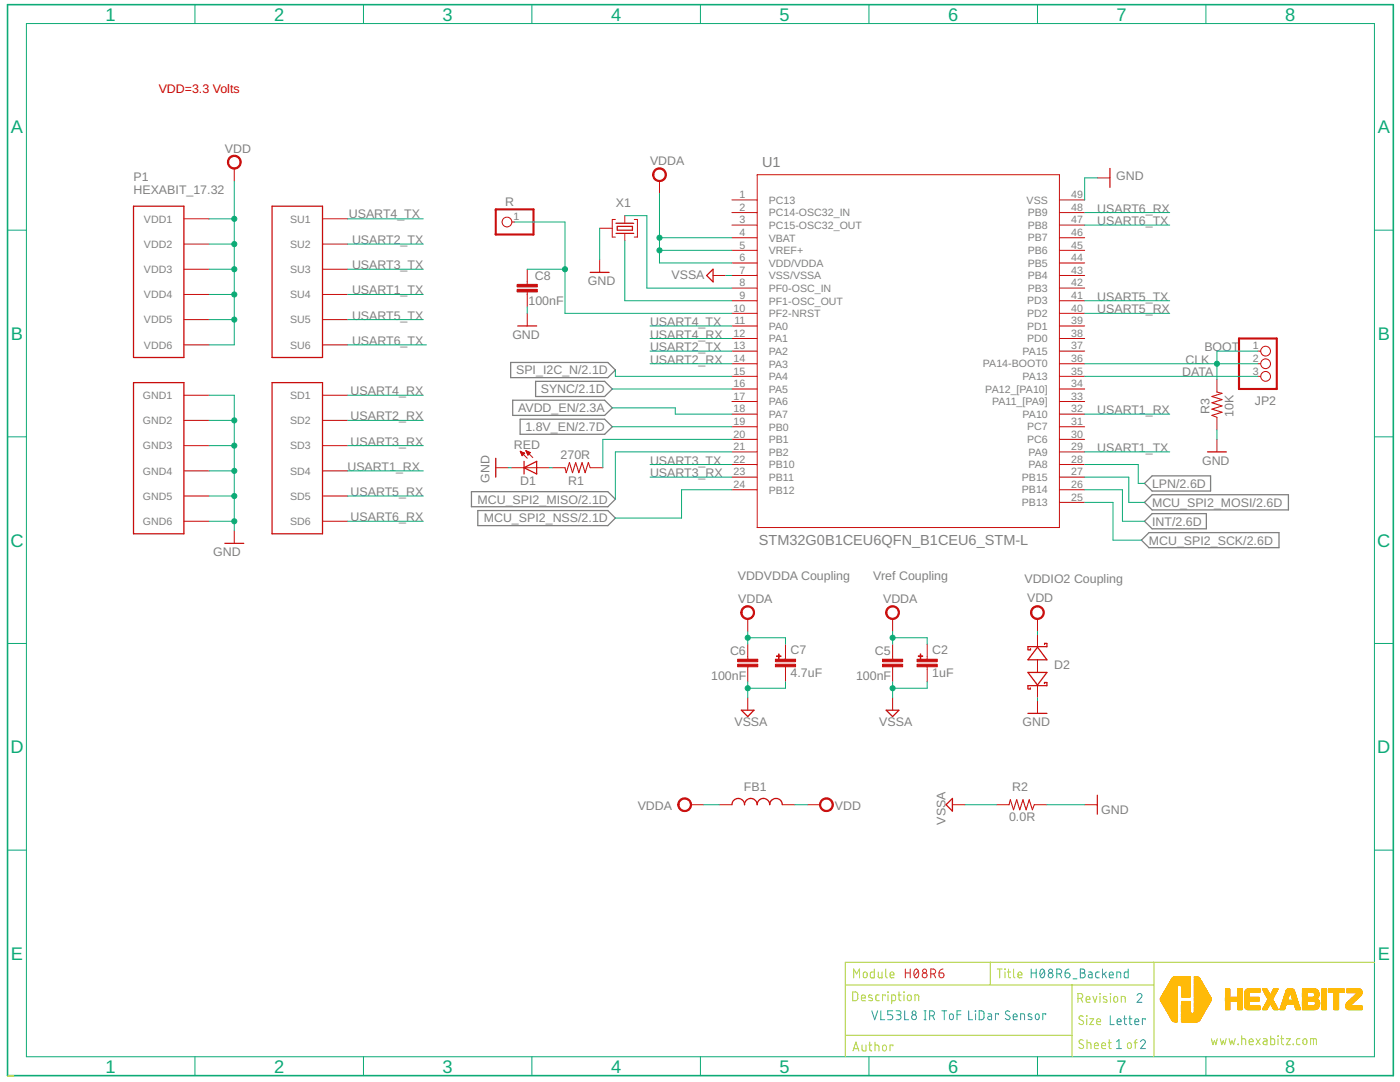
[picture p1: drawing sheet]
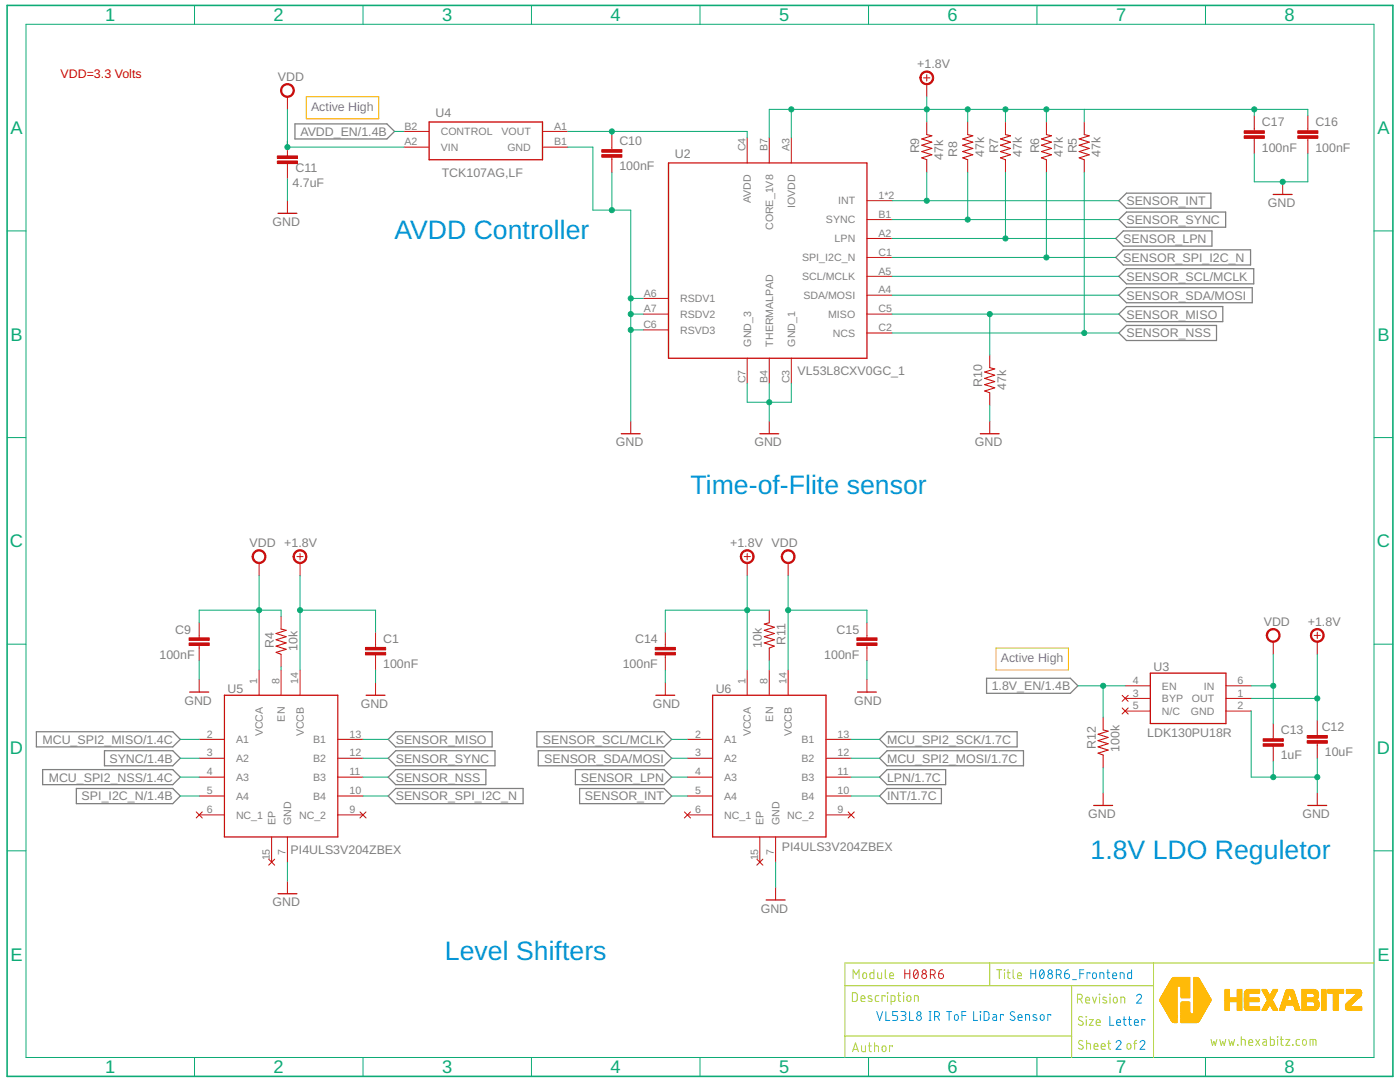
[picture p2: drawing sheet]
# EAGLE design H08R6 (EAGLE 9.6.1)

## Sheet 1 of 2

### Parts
C2  1uF  C-0603-POL  [C-0603-POL]
C5  100nF  C-0402  [C-0402]
C6  100nF  C-0402  [C-0402]
C7  4.7uF  C-0603-POL  [C-0603-POL]
C8  100nF  C-0402  [C-0402]
D1  RED  VLMS1300-GS08  [VLMS1300-GS08]
D2  BOURNS_CDSOD323-T03SCBOURNS_CDSOD323-T03SC_0_0  [BOURNS_CDSOD323-T03SC_0]
FB1  FB-TDK_MMZ1608Y300B  [FB-TDK_MMZ1608Y300B]
JP2  PINHD-1X3  [1X03]
P1  HEXABIT_17.32  [HEXABIT_17.32]
R  R  PINHD-1X1  [1X01]
R1  270R  R-0402  [R-0402]
R2  0.0R  R-0402  [R-0402]
R3  10K  R-0402  [R-0402]
TRIMBLE-LOGO1  HEXA-LOGO  [HEXA-LOGO]
U1  STM32G0B1CEU6QFN_B1CEU6_STM-L  [QFN_B1CEU6_STM-L]
X1  XTALL_CSTCE8M00G52  [XTALL_CSTCE8M00G52]

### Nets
1.8V_EN: U1.19(PB0) ; also sheet 2
AVDD_EN: U1.18(PA7) ; also sheet 2
CLK: JP2.1 JP2.2 R3.2 U1.36(PA14-BOOT0)
DATA: JP2.3 U1.35(PA13)
GND: C8.2 D1.C D2.2(C) P1.PAD_PD7(GND1) P1.PAD_PD8(GND2) P1.PAD_PD9(GND3) P1.PAD_PD10(GND4) P1.PAD_PD11(GND5) P1.PAD_PD12(GND6) R2.1 R3.1 U1.49(VSS) X1.P$2 ; also sheet 2
INT: U1.26(PB14) ; also sheet 2
LPN: U1.28(PA8) ; also sheet 2
MCU_SPI2_MISO: U1.21(PB2) ; also sheet 2
MCU_SPI2_MOSI: U1.27(PB15) ; also sheet 2
MCU_SPI2_NSS: U1.24(PB12) ; also sheet 2
MCU_SPI2_SCK: U1.25(PB13) ; also sheet 2
N$3: D1.A R1.2
N$4: C8.1 R.1 U1.10(PF2-NRST)
N$5: U1.9(PF1-OSC_OUT) X1.P$1
N$6: U1.8(PF0-OSC_IN) X1.P$3
N$7: R1.1 U1.20(PB1)
SPI_I2C_N: U1.15(PA4) ; also sheet 2
SYNC: U1.16(PA5) ; also sheet 2
USART1_RX: P1.PAD_PD4(SD4) U1.32(PA10)
USART1_TX: P1.PAD_PU4(SU4) U1.29(PA9)
USART2_RX: P1.PAD_PD2(SD2) U1.14(PA3)
USART2_TX: P1.PAD_PU2(SU2) U1.13(PA2)
USART3_RX: P1.PAD_PD3(SD3) U1.23(PB11)
USART3_TX: P1.PAD_PU3(SU3) U1.22(PB10)
USART4_RX: P1.PAD_PD1(SD1) U1.12(PA1)
USART4_TX: P1.PAD_PU1(SU1) U1.11(PA0)
USART5_RX: P1.PAD_PD5(SD5) U1.40(PD2)
USART5_TX: P1.PAD_PU5(SU5) U1.41(PD3)
USART6_RX: P1.PAD_PD6(SD6) U1.48(PB9)
USART6_TX: P1.PAD_PU6(SU6) U1.47(PB8)
VDD: D2.1(A) FB1.2 P1.PAD_PU7(VDD1) P1.PAD_PU8(VDD2) P1.PAD_PU9(VDD3) P1.PAD_PU10(VDD4) P1.PAD_PU11(VDD5) P1.PAD_PU12(VDD6) ; also sheet 2
VDDA: C2.1 C5.1 C6.1 C7.1 FB1.1 U1.4(VBAT) U1.5(VREF+) U1.6(VDD/VDDA)
VSSA: C2.2 C5.2 C6.2 C7.2 R2.2 U1.7(VSS/VSSA)
Unconnected: U1.1(PC13) U1.2(PC14-OSC32_IN) U1.3(PC15-OSC32_OUT) U1.17(PA6) U1.30(PC6) U1.31(PC7) U1.33(PA11_[PA9]) U1.34(PA12_[PA10]) U1.37(PA15) U1.38(PD0) U1.39(PD1) U1.42(PB3) U1.43(PB4) U1.44(PB5) U1.45(PB6) U1.46(PB7)

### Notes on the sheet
- VDD=3.3 Volts
- BOOT
- VDD\VDDA Coupling | Vref Coupling | VDDIO2 Coupling
- Module | H08R6 | Title | H08R6_Backend
- Description | Revision | 2
- VL53L8 IR ToF LiDar Sensor
- Size | Letter
- www.hexabitz.com
- Author | Sheet   of | 1 | 2
- C:/Users/Admin/Desktop/logodraft.bmp

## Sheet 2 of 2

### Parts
C1  100nF  C-0402  [C-0402]
C9  100nF  C-0402  [C-0402]
C10  100nF  C-0402  [C-0402]
C11  4.7uF  C-0603  [C-0603]
C12  10uF  C-0402  [C-0402]
C13  1uF  C-0402  [C-0402]
C14  100nF  C-0402  [C-0402]
C15  100nF  C-0402  [C-0402]
C16  100nF  C-0402  [C-0402]
C17  100nF  C-0402  [C-0402]
R4  10k  R-0402  [R-0402]
R5  47k  R-0402  [R-0402]
R6  47k  R-0402  [R-0402]
R7  47k  R-0402  [R-0402]
R8  47k  R-0402  [R-0402]
R9  47k  R-0402  [R-0402]
R10  47k  R-0402  [R-0402]
R11  10k  R-0402  [R-0402]
R12  100k  R-0402  [R-0402]
U2  VL53L8CXV0GC_1  [VL53L8CXV0GC1]
U3  LDK130PU18R  [LDK130PU18R]
U4  TCK107AG,LF  [BGA4C40P2X2_79X79X59]
U5  PI4ULS3V204ZBEX  [PI4ULS3V204ZBEX]
U6  PI4ULS3V204ZBEX  [PI4ULS3V204ZBEX]

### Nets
1.8V_EN: R12.2 U3.4(EN) ; also sheet 1
+1.8V: C1.1 C12.1 C14.1 C16.1 C17.1 R5.2 R6.2 R7.2 R8.2 R9.2 R11.2 U2.A3(IOVDD) U2.B7(CORE_1V8) U3.1(OUT) U5.14(VCCB) U6.1(VCCA)
AVDD_EN: U4.B2(CONTROL) ; also sheet 1
CONTROLLED_AVDD: C10.1 U2.C4(AVDD) U4.A1(VOUT)
GND: C1.2 C9.2 C10.2 C11.2 C12.2 C13.2 C14.2 C15.2 C16.2 C17.2 R10.1 R12.1 U2.A6(RSDV1) U2.A7(RSDV2) U2.B4(THERMALPAD) U2.C3(GND_1) U2.C6(RSVD3) U2.C7(GND_3) U3.2(GND) U4.B1(GND) U5.7(GND) U6.7(GND) ; also sheet 1
INT: U6.10(B4) ; also sheet 1
LPN: U6.11(B3) ; also sheet 1
MCU_SPI2_MISO: U5.2(A1) ; also sheet 1
MCU_SPI2_MOSI: U6.12(B2) ; also sheet 1
MCU_SPI2_NSS: U5.4(A3) ; also sheet 1
MCU_SPI2_SCK: U6.13(B1) ; also sheet 1
N$1: R4.1 U5.8(EN)
N$2: R11.1 U6.8(EN)
SENSOR_INT: R9.1 U2.1(INT) U2.A1(INT) U6.5(A4)
SENSOR_LPN: R7.1 U2.A2(LPN) U6.4(A3)
SENSOR_MISO: R10.2 U2.C5(MISO) U5.13(B1)
SENSOR_NSS: R5.1 U2.C2(NCS) U5.11(B3)
SENSOR_SCL/MCLK: U2.A5(SCL/MCLK) U6.2(A1)
SENSOR_SDA/MOSI: U2.A4(SDA/MOSI) U6.3(A2)
SENSOR_SPI_I2C_N: R6.1 U2.C1(SPI_I2C_N) U5.10(B4)
SENSOR_SYNC: R8.1 U2.B1(SYNC) U5.12(B2)
SPI_I2C_N: U5.5(A4) ; also sheet 1
SYNC: U5.3(A2) ; also sheet 1
VDD: C9.1 C11.1 C13.1 C15.1 R4.2 U3.6(IN) U4.A2(VIN) U5.1(VCCA) U6.14(VCCB) ; also sheet 1
Unconnected: U3.3(BYP) U3.5(N/C) U5.6(NC_1) U5.9(NC_2) U5.15(EP) U6.6(NC_1) U6.9(NC_2) U6.15(EP)

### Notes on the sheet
- VDD=3.3 Volts
- Active High
- AVDD Controller
- Time-of-Flite sensor
- Active High
- 1.8V LDO Reguletor
- Level Shifters
- Module | H08R6 | Title | H08R6_Frontend
- Description | Revision | 2
- VL53L8 IR ToF LiDar Sensor
- Size | Letter
- www.hexabitz.com
- Author | Sheet   of | 2 | 2

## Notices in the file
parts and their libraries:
HEXABITZ_ICs: COPYRIGHT: Copyright (C) 2021 Ultra Librarian. All rights reserved.
